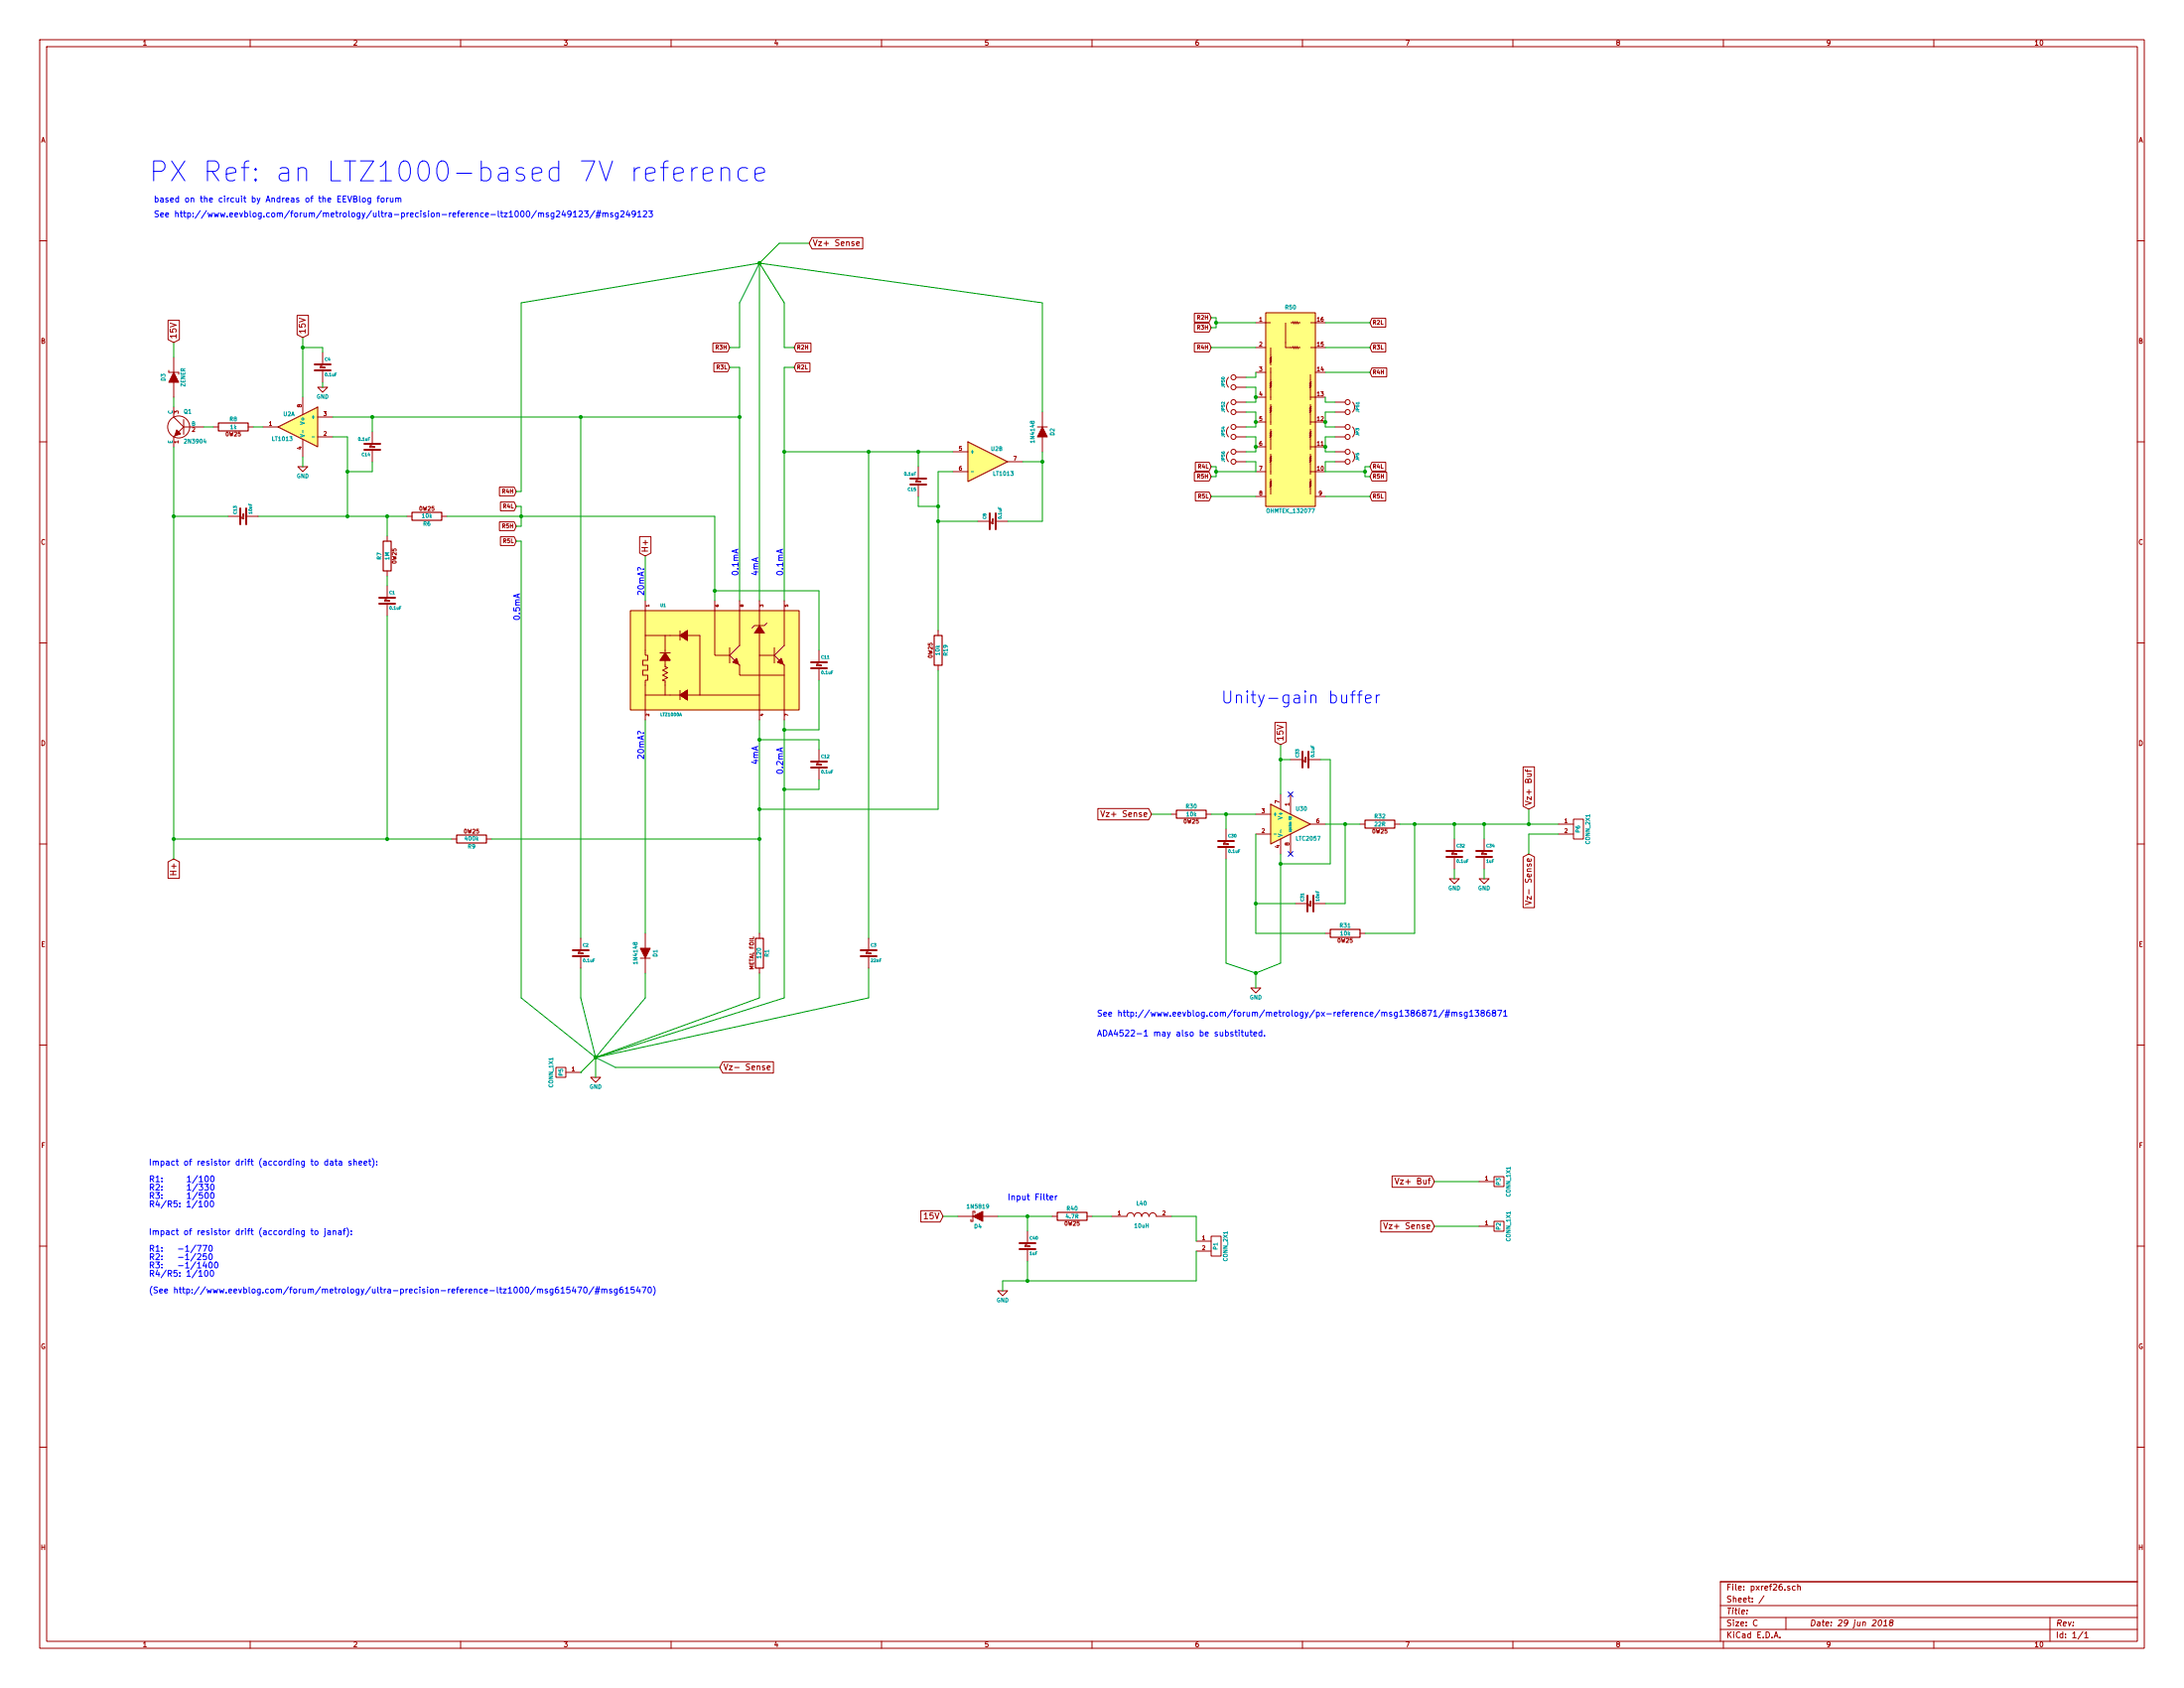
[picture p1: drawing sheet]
EESchema Schematic File Version 2
LIBS:PL_analog_ICs
LIBS:PL_capacitors
LIBS:PL_comms
LIBS:PL_connectors
LIBS:PL_diodes
LIBS:PL_displays
LIBS:PL_GPIB
LIBS:PL_inductors
LIBS:PL_LEDs
LIBS:PL_microcontrollers
LIBS:PL_mounting_holes
LIBS:PL_opamps
LIBS:PL_opto
LIBS:PL_power
LIBS:PL_references
LIBS:PL_regulators
LIBS:PL_relays
LIBS:PL_resistors
LIBS:PL_sensors
LIBS:PL_switchers
LIBS:PL_switches
LIBS:PL_transistors
LIBS:power
LIBS:device
LIBS:transistors
LIBS:conn
LIBS:linear
LIBS:regul
LIBS:74xx
LIBS:cmos4000
LIBS:adc-dac
LIBS:memory
LIBS:xilinx
LIBS:special
LIBS:microcontrollers
LIBS:dsp
LIBS:microchip
LIBS:analog_switches
LIBS:motorola
LIBS:texas
LIBS:intel
LIBS:audio
LIBS:interface
LIBS:digital-audio
LIBS:philips
LIBS:display
LIBS:cypress
LIBS:siliconi
LIBS:opto
LIBS:atmel
LIBS:contrib
LIBS:valves
EELAYER 27 0
EELAYER END
$Descr C 22000 17000
encoding utf-8
Sheet 1 1
Title ""
Date "29 jun 2018"
Rev ""
Comp ""
Comment1 ""
Comment2 ""
Comment3 ""
Comment4 ""
$EndDescr
$Comp
L LT1013 U2
U 1 1
P 3000 4300
F 0 "U2" H 3050 4425 40  0000 L CNN
F 1 "LT1013" H 3050 4175 40  0000 L CNN
F 2 "~" H 3000 4300 50  0000 C CNN
F 3 "~" H 3000 4300 50  0000 C CNN
	1    3000 4300
	-1   0    0    -1  
$EndComp
$Comp
L LT1013 U2
U 2 1
P 9950 4650
F 0 "U2" H 10000 4775 40  0000 L CNN
F 1 "LT1013" H 10000 4525 40  0000 L CNN
F 2 "~" H 9950 4650 50  0000 C CNN
F 3 "~" H 9950 4650 50  0000 C CNN
	2    9950 4650
	1    0    0    -1  
$EndComp
$Comp
L DIODE D1
U 1 1
P 6500 9600
F 0 "D1" H 6500 9700 40  0000 C CNN
F 1 "1N4148" H 6500 9500 40  0000 C CNN
F 2 "~" H 6500 9600 60  0000 C CNN
F 3 "~" H 6500 9600 60  0000 C CNN
	1    6500 9600
	0    1    1    0   
$EndComp
$Comp
L DIODE D2
U 1 1
P 10500 4350
F 0 "D2" H 10500 4450 40  0000 C CNN
F 1 "1N4148" H 10500 4250 40  0000 C CNN
F 2 "~" H 10500 4350 60  0000 C CNN
F 3 "~" H 10500 4350 60  0000 C CNN
	1    10500 4350
	0    1    -1   0   
$EndComp
$Comp
L 2N3904 Q1
U 1 1
P 1850 4300
F 0 "Q1" H 1850 4450 40  0000 R CNN
F 1 "2N3904" H 1850 4150 40  0000 R CNN
F 2 "" H 1850 4300 60  0000 C CNN
F 3 "" H 1850 4300 60  0000 C CNN
	1    1850 4300
	-1   0    0    -1  
$EndComp
$Comp
L R_0W25 R8
U 1 1
P 2350 4300
F 0 "R8" V 2430 4300 40  0000 C CNN
F 1 "1k" V 2350 4300 40  0000 C CNN
F 2 "" V 2280 4300 30  0000 C CNN
F 3 "" H 2350 4300 30  0000 C CNN
	1    2350 4300
	0    1    -1   0   
$EndComp
$Comp
L R_0W25 R7
U 1 1
P 3900 5600
F 0 "R7" V 3980 5600 40  0000 C CNN
F 1 "1M" V 3900 5600 40  0000 C CNN
F 2 "" V 3830 5600 30  0000 C CNN
F 3 "" H 3900 5600 30  0000 C CNN
	1    3900 5600
	-1   0    0    1   
$EndComp
$Comp
L R_0W25 R6
U 1 1
P 4300 5200
F 0 "R6" V 4380 5200 40  0000 C CNN
F 1 "10k" V 4300 5200 40  0000 C CNN
F 2 "" V 4230 5200 30  0000 C CNN
F 3 "" H 4300 5200 30  0000 C CNN
	1    4300 5200
	0    1    1    0   
$EndComp
Text GLabel 1750 3450 1    60   Input ~ 0
15V
$Comp
L GND #PWR01
U 1 1
P 6000 10850
F 0 "#PWR01" H 6000 10650 50  0001 C CNN
F 1 "GND" H 6000 10750 40  0000 C CNN
F 2 "" H 6000 10850 50  0000 C CNN
F 3 "" H 6000 10850 50  0000 C CNN
	1    6000 10850
	1    0    0    -1  
$EndComp
Text GLabel 8150 2450 2    60   Input ~ 0
Vz+ Sense
Text GLabel 7250 10750 2    60   Input ~ 0
Vz- Sense
Text GLabel 3050 3400 1    60   Input ~ 0
15V
Text GLabel 9500 12250 0    60   Input ~ 0
15V
Text GLabel 14450 12350 0    60   Input ~ 0
Vz+ Sense
$Comp
L GND #PWR02
U 1 1
P 10100 13000
F 0 "#PWR02" H 10100 12800 50  0001 C CNN
F 1 "GND" H 10100 12900 40  0000 C CNN
F 2 "" H 10100 13000 50  0000 C CNN
F 3 "" H 10100 13000 50  0000 C CNN
	1    10100 13000
	1    0    0    -1  
$EndComp
Wire Wire Line
	1750 4000 1750 4100
Wire Wire Line
	2150 4300 2050 4300
Wire Wire Line
	2650 4300 2550 4300
Wire Wire Line
	3900 5200 3900 5400
Wire Wire Line
	7450 3700 7450 6050
Wire Wire Line
	7450 3050 7450 3500
Wire Wire Line
	7900 3050 7900 3500
Wire Wire Line
	7650 2650 7650 6050
Wire Wire Line
	7900 3700 7900 6050
Wire Wire Line
	7650 7250 7650 9400
Wire Wire Line
	5250 5450 5250 10050
Wire Wire Line
	7650 9800 7650 10050
Wire Wire Line
	5850 9750 5850 10050
Wire Wire Line
	6500 7250 6500 9400
Wire Wire Line
	6500 9800 6500 10050
Wire Wire Line
	7900 7250 7900 10050
Connection ~ 7650 8150
Wire Wire Line
	7900 4550 9600 4550
Connection ~ 7900 4550
Wire Wire Line
	8750 9750 8750 10050
Wire Wire Line
	8750 4550 8750 9450
Connection ~ 8750 4550
Wire Wire Line
	9450 4750 9450 6350
Wire Wire Line
	10500 3050 10500 4150
Wire Wire Line
	6500 10050 6000 10650
Wire Wire Line
	6000 10650 7650 10050
Wire Wire Line
	6000 10650 7900 10050
Wire Wire Line
	6000 10650 8750 10050
Wire Wire Line
	6000 10650 5850 10050
Wire Wire Line
	6000 10650 5250 10050
Connection ~ 6000 10650
Wire Wire Line
	6000 10650 6000 10850
Wire Wire Line
	6000 10650 6200 10750
Wire Wire Line
	6200 10750 7250 10750
Wire Wire Line
	3050 3400 3050 4000
Wire Wire Line
	9450 4750 9600 4750
Wire Wire Line
	10500 4650 10300 4650
Text GLabel 6500 5600 1    60   Input ~ 0
H+
Text GLabel 1750 8650 3    60   Input ~ 0
H+
Wire Wire Line
	1750 4500 1750 8650
Wire Wire Line
	5250 3050 5250 4950
Wire Wire Line
	3350 4200 7450 4200
Connection ~ 7450 4200
Wire Wire Line
	2600 5200 4100 5200
Wire Wire Line
	3500 4400 3500 5200
Wire Wire Line
	3500 4400 3350 4400
Connection ~ 3900 5200
Wire Wire Line
	5850 9450 5850 4200
Connection ~ 5850 4200
$Comp
L R_0W25 R9
U 1 1
P 4750 8450
F 0 "R9" V 4830 8450 40  0000 C CNN
F 1 "400k" V 4750 8450 40  0000 C CNN
F 2 "" V 4680 8450 30  0000 C CNN
F 3 "" H 4750 8450 30  0000 C CNN
	1    4750 8450
	0    1    1    0   
$EndComp
Wire Wire Line
	4950 8450 7650 8450
Connection ~ 7650 8450
Wire Wire Line
	1750 8450 4550 8450
Wire Wire Line
	7900 3050 7650 2650
Wire Wire Line
	7650 2650 7450 3050
Wire Wire Line
	7650 2650 10500 3050
Wire Wire Line
	7650 2650 5250 3050
Connection ~ 7650 2650
Wire Wire Line
	8150 2450 7850 2450
Wire Wire Line
	7850 2450 7650 2650
$Comp
L C_FILM C1
U 1 1
P 3900 6050
F 0 "C1" H 3920 6110 30  0000 L BNN
F 1 "0.1uF" H 3920 5990 30  0000 L TNN
F 2 "" H 3938 5900 30  0000 C CNN
F 3 "" H 3900 6050 60  0000 C CNN
	1    3900 6050
	1    0    0    -1  
$EndComp
Wire Wire Line
	3900 5800 3900 5900
$Comp
L C_FILM C4
U 1 1
P 3250 3700
F 0 "C4" H 3270 3760 30  0000 L BNN
F 1 "0.1uF" H 3270 3640 30  0000 L TNN
F 2 "" H 3288 3550 30  0000 C CNN
F 3 "" H 3250 3700 60  0000 C CNN
	1    3250 3700
	1    0    0    -1  
$EndComp
Wire Wire Line
	3250 3550 3250 3500
Wire Wire Line
	3250 3500 3050 3500
Connection ~ 3050 3500
$Comp
L GND #PWR03
U 1 1
P 3050 4700
F 0 "#PWR03" H 3050 4500 50  0001 C CNN
F 1 "GND" H 3050 4600 40  0000 C CNN
F 2 "" H 3050 4700 50  0000 C CNN
F 3 "" H 3050 4700 50  0000 C CNN
	1    3050 4700
	1    0    0    -1  
$EndComp
Wire Wire Line
	3050 4600 3050 4700
$Comp
L GND #PWR04
U 1 1
P 3250 3900
F 0 "#PWR04" H 3250 3700 50  0001 C CNN
F 1 "GND" H 3250 3800 40  0000 C CNN
F 2 "" H 3250 3900 50  0000 C CNN
F 3 "" H 3250 3900 50  0000 C CNN
	1    3250 3900
	1    0    0    -1  
$EndComp
Wire Wire Line
	3250 3850 3250 3900
Wire Wire Line
	14450 12350 14900 12350
Wire Wire Line
	10100 12900 10100 13000
$Comp
L SCHOTTKY D4
U 1 1
P 9850 12250
F 0 "D4" H 9850 12350 40  0000 C CNN
F 1 "1N5819" H 9850 12150 40  0000 C CNN
F 2 "~" H 9850 12250 60  0000 C CNN
F 3 "~" H 9850 12250 60  0000 C CNN
	1    9850 12250
	-1   0    0    1   
$EndComp
Wire Wire Line
	10050 12250 10600 12250
$Comp
L C_FILM C2
U 1 1
P 5850 9600
F 0 "C2" H 5870 9660 30  0000 L BNN
F 1 "0.1uF" H 5870 9540 30  0000 L TNN
F 2 "" H 5888 9450 30  0000 C CNN
F 3 "" H 5850 9600 60  0000 C CNN
	1    5850 9600
	1    0    0    -1  
$EndComp
$Comp
L C_FILM C12
U 1 1
P 8250 7700
F 0 "C12" H 8270 7760 30  0000 L BNN
F 1 "0.1uF" H 8270 7640 30  0000 L TNN
F 2 "" H 8288 7550 30  0000 C CNN
F 3 "" H 8250 7700 60  0000 C CNN
	1    8250 7700
	1    0    0    -1  
$EndComp
$Comp
L C_FILM C3
U 1 1
P 8750 9600
F 0 "C3" H 8770 9660 30  0000 L BNN
F 1 "22nF" H 8770 9540 30  0000 L TNN
F 2 "" H 8788 9450 30  0000 C CNN
F 3 "" H 8750 9600 60  0000 C CNN
	1    8750 9600
	1    0    0    -1  
$EndComp
$Comp
L C_FILM C11
U 1 1
P 8250 6700
F 0 "C11" H 8270 6760 30  0000 L BNN
F 1 "0.1uF" H 8270 6640 30  0000 L TNN
F 2 "" H 8288 6550 30  0000 C CNN
F 3 "" H 8250 6700 60  0000 C CNN
	1    8250 6700
	1    0    0    -1  
$EndComp
$Comp
L R_0W25 R19
U 1 1
P 9450 6550
F 0 "R19" V 9530 6550 40  0000 C CNN
F 1 "10k" V 9450 6550 40  0000 C CNN
F 2 "" V 9380 6550 30  0000 C CNN
F 3 "" H 9450 6550 30  0000 C CNN
	1    9450 6550
	1    0    0    -1  
$EndComp
Wire Wire Line
	7650 8150 9450 8150
$Comp
L C_FILM C8
U 1 1
P 10000 5250
F 0 "C8" H 10020 5310 30  0000 L BNN
F 1 "0.1uF" H 10020 5190 30  0000 L TNN
F 2 "" H 10038 5100 30  0000 C CNN
F 3 "" H 10000 5250 60  0000 C CNN
	1    10000 5250
	0    -1   -1   0   
$EndComp
Connection ~ 10500 4650
Wire Wire Line
	3900 6200 3900 8450
Connection ~ 1750 8450
Connection ~ 3900 8450
$Comp
L C_FILM C13
U 1 1
P 2450 5200
F 0 "C13" H 2470 5260 30  0000 L BNN
F 1 "10nF" H 2470 5140 30  0000 L TNN
F 2 "" H 2488 5050 30  0000 C CNN
F 3 "" H 2450 5200 60  0000 C CNN
	1    2450 5200
	0    -1   -1   0   
$EndComp
Connection ~ 3500 5200
Wire Wire Line
	2300 5200 1750 5200
Connection ~ 1750 5200
$Comp
L C_FILM C14
U 1 1
P 3750 4500
F 0 "C14" H 3770 4560 30  0000 L BNN
F 1 "0.1uF" H 3770 4440 30  0000 L TNN
F 2 "" H 3788 4350 30  0000 C CNN
F 3 "" H 3750 4500 60  0000 C CNN
	1    3750 4500
	-1   0    0    1   
$EndComp
Wire Wire Line
	3750 4350 3750 4200
Connection ~ 3750 4200
$Comp
L R_FOIL R1
U 1 1
P 7650 9600
F 0 "R1" V 7730 9600 40  0000 C CNN
F 1 "120" V 7650 9600 40  0000 C CNN
F 2 "~" V 7580 9600 30  0000 C CNN
F 3 "~" H 7650 9600 30  0000 C CNN
	1    7650 9600
	1    0    0    -1  
$EndComp
$Comp
L ZENER D3
U 1 1
P 1750 3800
F 0 "D3" H 1750 3900 40  0000 C CNN
F 1 "ZENER" H 1750 3700 40  0000 C CNN
F 2 "~" H 1750 3800 60  0000 C CNN
F 3 "~" H 1750 3800 60  0000 C CNN
	1    1750 3800
	0    -1   -1   0   
$EndComp
Wire Wire Line
	1750 3600 1750 3450
$Comp
L LTZ1000A U1
U 1 1
P 7200 6600
F 0 "U1" H 6650 7100 30  0000 L CNN
F 1 "LTZ1000A" H 6650 6000 30  0000 L CNN
F 2 "~" H 6925 6825 60  0000 C CNN
F 3 "~" H 6925 6825 60  0000 C CNN
	1    7200 6600
	1    0    0    -1  
$EndComp
Wire Wire Line
	6500 5600 6500 6050
Text Notes 7650 5800 1    60   ~ 0
4mA
Text Notes 7650 7700 1    60   ~ 0
4mA
Text Notes 7900 5800 1    60   ~ 0
0.1mA
Text Notes 7450 5800 1    60   ~ 0
0.1mA
Text Notes 5250 6250 1    60   ~ 0
0.5mA
Text Notes 7900 7800 1    60   ~ 0
0.2mA
Text Notes 6500 6000 1    60   ~ 0
20mA?
Text Notes 6500 7650 1    60   ~ 0
20mA?
Wire Wire Line
	7200 5200 7200 6050
Wire Wire Line
	9500 12250 9650 12250
Wire Wire Line
	7200 5950 8250 5950
Wire Wire Line
	8250 5950 8250 6550
Wire Wire Line
	7900 7350 8250 7350
Wire Wire Line
	8250 7350 8250 6850
Connection ~ 7900 7350
Text Notes 1500 1850 0    200  ~ 0
PX Ref: an LTZ1000-based 7V reference
Text Notes 1550 2050 0    60   ~ 0
based on the circuit by Andreas of the EEVBlog forum
Text Notes 1550 2200 0    60   ~ 0
See http://www.eevblog.com/forum/metrology/ultra-precision-reference-ltz1000/msg249123/#msg249123
Text Notes 1500 11750 0    60   ~ 0
Impact of resistor drift (according to data sheet):\n\nR1:     1/100\nR2:     1/330\nR3:     1/500\nR4/R5: 1/100
Text Notes 1500 12450 0    60   ~ 0
Impact of resistor drift (according to janaf):\n\nR1:   -1/770\nR2:   -1/250\nR3:   -1/1400\nR4/R5: 1/100\n\n(See http://www.eevblog.com/forum/metrology/ultra-precision-reference-ltz1000/msg615470/#msg615470)
Wire Wire Line
	8250 7450 8250 7550
Wire Wire Line
	8250 7850 8250 7950
Wire Wire Line
	8250 7950 7900 7950
Connection ~ 7900 7950
Wire Wire Line
	8250 7450 7650 7450
Connection ~ 7650 7450
Wire Wire Line
	10500 4550 10500 5250
Wire Wire Line
	10500 5250 10150 5250
Wire Wire Line
	9850 5250 9450 5250
Connection ~ 9450 5250
Wire Wire Line
	10100 12900 12050 12900
$Comp
L C_FILM C15
U 1 1
P 9250 4850
F 0 "C15" H 9270 4910 30  0000 L BNN
F 1 "0.1uF" H 9270 4790 30  0000 L TNN
F 2 "" H 9288 4700 30  0000 C CNN
F 3 "" H 9250 4850 60  0000 C CNN
	1    9250 4850
	-1   0    0    1   
$EndComp
Wire Wire Line
	9250 4700 9250 4550
Connection ~ 9250 4550
Wire Wire Line
	9250 5000 9250 5100
Wire Wire Line
	9250 5100 9450 5100
Connection ~ 9450 5100
Wire Wire Line
	3750 4650 3750 4750
Wire Wire Line
	3750 4750 3500 4750
Connection ~ 3500 4750
$Comp
L CONN_1X1 P5
U 1 1
P 5650 10800
F 0 "P5" V 5650 10800 40  0000 C CNN
F 1 "CONN_1X1" V 5750 10800 40  0000 C CNN
F 2 "~" H 5700 10750 60  0000 C CNN
F 3 "~" H 5700 10750 60  0000 C CNN
	1    5650 10800
	-1   0    0    1   
$EndComp
Wire Wire Line
	6000 10650 5850 10800
Wire Wire Line
	5850 10800 5850 10800
Wire Wire Line
	9450 8150 9450 6750
$Comp
L LTC2057 U30
U 1 1
P 13000 8300
F 0 "U30" H 13050 8450 40  0000 L CNN
F 1 "LTC2057" H 13050 8150 40  0000 L CNN
F 2 "~" H 13000 8300 60  0000 C CNN
F 3 "~" H 13000 8300 60  0000 C CNN
	1    13000 8300
	1    0    0    -1  
$EndComp
$Comp
L R_0W25 R30
U 1 1
P 12000 8200
F 0 "R30" V 12080 8200 40  0000 C CNN
F 1 "10k" V 12000 8200 40  0000 C CNN
F 2 "" V 11930 8200 30  0000 C CNN
F 3 "" H 12000 8200 30  0000 C CNN
	1    12000 8200
	0    -1   -1   0   
$EndComp
$Comp
L R_0W25 R31
U 1 1
P 13550 9400
F 0 "R31" V 13630 9400 40  0000 C CNN
F 1 "10k" V 13550 9400 40  0000 C CNN
F 2 "" V 13480 9400 30  0000 C CNN
F 3 "" H 13550 9400 30  0000 C CNN
	1    13550 9400
	0    -1   -1   0   
$EndComp
$Comp
L C_FILM C30
U 1 1
P 12350 8500
F 0 "C30" H 12370 8560 30  0000 L BNN
F 1 "0.1uF" H 12370 8440 30  0000 L TNN
F 2 "" H 12388 8350 30  0000 C CNN
F 3 "" H 12350 8500 60  0000 C CNN
	1    12350 8500
	1    0    0    -1  
$EndComp
$Comp
L C_FILM C31
U 1 1
P 13200 9100
F 0 "C31" H 13220 9160 30  0000 L BNN
F 1 "10nF" H 13220 9040 30  0000 L TNN
F 2 "" H 13238 8950 30  0000 C CNN
F 3 "" H 13200 9100 60  0000 C CNN
	1    13200 9100
	0    -1   -1   0   
$EndComp
$Comp
L R_0W25 R32
U 1 1
P 13900 8300
F 0 "R32" V 13980 8300 40  0000 C CNN
F 1 "22R" V 13900 8300 40  0000 C CNN
F 2 "" V 13830 8300 30  0000 C CNN
F 3 "" H 13900 8300 30  0000 C CNN
	1    13900 8300
	0    -1   -1   0   
$EndComp
Text GLabel 14450 11900 0    60   Input ~ 0
Vz+ Buf
$Comp
L C_FILM C32
U 1 1
P 14650 8600
F 0 "C32" H 14670 8660 30  0000 L BNN
F 1 "0.1uF" H 14670 8540 30  0000 L TNN
F 2 "" H 14688 8450 30  0000 C CNN
F 3 "" H 14650 8600 60  0000 C CNN
	1    14650 8600
	1    0    0    -1  
$EndComp
Wire Wire Line
	14450 11900 14900 11900
Text GLabel 15400 8150 1    60   Input ~ 0
Vz+ Buf
Text GLabel 11600 8200 0    60   Input ~ 0
Vz+ Sense
Text GLabel 12900 7500 1    60   Input ~ 0
15V
$Comp
L C_FILM C33
U 1 1
P 13150 7650
F 0 "C33" H 13170 7710 30  0000 L BNN
F 1 "0.1uF" H 13170 7590 30  0000 L TNN
F 2 "" H 13188 7500 30  0000 C CNN
F 3 "" H 13150 7650 60  0000 C CNN
	1    13150 7650
	0    -1   -1   0   
$EndComp
Wire Wire Line
	12900 7500 12900 8000
Wire Wire Line
	13000 7650 12900 7650
Connection ~ 12900 7650
Wire Wire Line
	13400 7650 13400 8700
Wire Wire Line
	13400 7650 13300 7650
Wire Wire Line
	12900 8600 12900 9700
Wire Wire Line
	14100 8300 15700 8300
Wire Wire Line
	13350 8300 13700 8300
Wire Wire Line
	12200 8200 12650 8200
Wire Wire Line
	12350 8350 12350 8200
Connection ~ 12350 8200
Wire Wire Line
	11800 8200 11600 8200
$Comp
L GND #PWR05
U 1 1
P 12650 9950
F 0 "#PWR05" H 12650 9750 50  0001 C CNN
F 1 "GND" H 12650 9850 40  0000 C CNN
F 2 "" H 12650 9950 50  0000 C CNN
F 3 "" H 12650 9950 50  0000 C CNN
	1    12650 9950
	1    0    0    -1  
$EndComp
Wire Wire Line
	12350 8650 12350 9700
Wire Wire Line
	12650 8400 12650 9400
$Comp
L GND #PWR06
U 1 1
P 14650 8850
F 0 "#PWR06" H 14650 8650 50  0001 C CNN
F 1 "GND" H 14650 8750 40  0000 C CNN
F 2 "" H 14650 8850 50  0000 C CNN
F 3 "" H 14650 8850 50  0000 C CNN
	1    14650 8850
	1    0    0    -1  
$EndComp
Wire Wire Line
	14650 8450 14650 8300
Connection ~ 14650 8300
Wire Wire Line
	14650 8850 14650 8750
Wire Wire Line
	13350 9100 13550 9100
Wire Wire Line
	13550 9100 13550 8300
Connection ~ 13550 8300
Wire Wire Line
	13050 9100 12650 9100
Wire Wire Line
	12650 9400 13350 9400
Connection ~ 12650 9100
Wire Wire Line
	13750 9400 14250 9400
Wire Wire Line
	14250 9400 14250 8300
Connection ~ 14250 8300
Text Notes 11050 10250 0    60   ~ 0
See http://www.eevblog.com/forum/metrology/px-reference/msg1386871/#msg1386871
Text Notes 12300 7100 0    120  ~ 0
Unity-gain buffer
Wire Wire Line
	13400 8700 12900 8700
Connection ~ 12900 8700
Wire Wire Line
	12350 9700 12650 9800
Wire Wire Line
	12650 9800 12650 9950
Wire Wire Line
	12650 9800 12900 9700
Connection ~ 12650 9800
Text Notes 11050 10450 0    60   ~ 0
ADA4522-1 may also be substituted.
Connection ~ 7200 5950
Wire Wire Line
	4500 5200 7200 5200
Connection ~ 5250 5200
NoConn ~ 13000 8600
NoConn ~ 13000 8000
$Comp
L CONN_2X1 P1
U 1 1
P 12250 12550
F 0 "P1" V 12250 12550 40  0000 C CNN
F 1 "CONN_2X1" V 12350 12550 40  0000 C CNN
F 2 "~" H 12300 12550 60  0000 C CNN
F 3 "~" H 12300 12550 60  0000 C CNN
	1    12250 12550
	1    0    0    -1  
$EndComp
$Comp
L R_0W25 R40
U 1 1
P 10800 12250
F 0 "R40" V 10880 12250 40  0000 C CNN
F 1 "4.7R" V 10800 12250 40  0000 C CNN
F 2 "" V 10730 12250 30  0000 C CNN
F 3 "" H 10800 12250 30  0000 C CNN
	1    10800 12250
	0    -1   -1   0   
$EndComp
$Comp
L C_FILM C40
U 1 1
P 10350 12550
F 0 "C40" H 10370 12610 30  0000 L BNN
F 1 "1uF" H 10370 12490 30  0000 L TNN
F 2 "" H 10388 12400 30  0000 C CNN
F 3 "" H 10350 12550 60  0000 C CNN
	1    10350 12550
	1    0    0    -1  
$EndComp
$Comp
L INDUCTOR L40
U 1 1
P 11500 12250
F 0 "L40" H 11500 12375 40  0000 C CNN
F 1 "10uH" H 11500 12150 40  0000 C CNN
F 2 "~" H 11500 12250 60  0000 C CNN
F 3 "~" H 11500 12250 60  0000 C CNN
	1    11500 12250
	1    0    0    -1  
$EndComp
Wire Wire Line
	10350 12400 10350 12250
Connection ~ 10350 12250
Wire Wire Line
	10350 12900 10350 12700
Wire Wire Line
	11000 12250 11200 12250
Wire Wire Line
	11800 12250 12050 12250
Wire Wire Line
	12050 12250 12050 12500
Wire Wire Line
	12050 12900 12050 12600
Connection ~ 10350 12900
$Comp
L CONN_2X1 P6
U 1 1
P 15900 8350
F 0 "P6" V 15900 8350 40  0000 C CNN
F 1 "CONN_2X1" V 16000 8350 40  0000 C CNN
F 2 "~" H 15950 8350 60  0000 C CNN
F 3 "~" H 15950 8350 60  0000 C CNN
	1    15900 8350
	1    0    0    -1  
$EndComp
$Comp
L CONN_1X1 P2
U 1 1
P 15100 12350
F 0 "P2" V 15100 12350 40  0000 C CNN
F 1 "CONN_1X1" V 15200 12350 40  0000 C CNN
F 2 "~" H 15150 12300 60  0000 C CNN
F 3 "~" H 15150 12300 60  0000 C CNN
	1    15100 12350
	1    0    0    -1  
$EndComp
$Comp
L CONN_1X1 P3
U 1 1
P 15100 11900
F 0 "P3" V 15100 11900 40  0000 C CNN
F 1 "CONN_1X1" V 15200 11900 40  0000 C CNN
F 2 "~" H 15150 11850 60  0000 C CNN
F 3 "~" H 15150 11850 60  0000 C CNN
	1    15100 11900
	1    0    0    -1  
$EndComp
Text GLabel 15400 8600 3    60   Input ~ 0
Vz- Sense
Wire Wire Line
	15400 8300 15400 8150
Connection ~ 15400 8300
Wire Wire Line
	15400 8600 15400 8400
Wire Wire Line
	15400 8400 15700 8400
Text Notes 10150 12100 0    60   ~ 0
Input Filter
$Comp
L C_FILM C34
U 1 1
P 14950 8600
F 0 "C34" H 14970 8660 30  0000 L BNN
F 1 "1uF" H 14970 8540 30  0000 L TNN
F 2 "" H 14988 8450 30  0000 C CNN
F 3 "" H 14950 8600 60  0000 C CNN
	1    14950 8600
	1    0    0    -1  
$EndComp
$Comp
L GND #PWR07
U 1 1
P 14950 8850
F 0 "#PWR07" H 14950 8650 50  0001 C CNN
F 1 "GND" H 14950 8750 40  0000 C CNN
F 2 "" H 14950 8850 50  0000 C CNN
F 3 "" H 14950 8850 50  0000 C CNN
	1    14950 8850
	1    0    0    -1  
$EndComp
Wire Wire Line
	14950 8450 14950 8300
Connection ~ 14950 8300
Wire Wire Line
	14950 8750 14950 8850
$Comp
L OHMTEK_132077 R50
U 1 1
P 13000 4150
F 0 "R50" H 13000 5200 40  0000 C CNN
F 1 "OHMTEK_132077" H 13000 3150 40  0000 C CNN
F 2 "~" H 13000 3325 60  0000 C CNN
F 3 "~" H 13000 3325 60  0000 C CNN
	1    13000 4150
	1    0    0    -1  
$EndComp
Text GLabel 12200 3200 0    40   Input ~ 0
R2H
Text GLabel 12200 3300 0    40   Input ~ 0
R3H
Text GLabel 13800 3250 2    40   Input ~ 0
R2L
Text GLabel 13800 3500 2    40   Input ~ 0
R3L
Wire Wire Line
	12200 3200 12250 3200
Wire Wire Line
	12250 3200 12250 3300
Wire Wire Line
	12250 3250 12650 3250
Wire Wire Line
	12250 3300 12200 3300
Connection ~ 12250 3250
Text GLabel 12200 3500 0    40   Input ~ 0
R4H
Text GLabel 12200 4700 0    40   Input ~ 0
R4L
Text GLabel 12200 4800 0    40   Input ~ 0
R5H
Text GLabel 13800 4700 2    40   Input ~ 0
R4L
Text GLabel 13800 4800 2    40   Input ~ 0
R5H
Text GLabel 13800 5000 2    40   Input ~ 0
R5L
Text GLabel 12200 5000 0    40   Input ~ 0
R5L
Wire Wire Line
	13800 3500 13350 3500
Wire Wire Line
	12650 3500 12200 3500
Wire Wire Line
	13800 4700 13750 4700
Wire Wire Line
	13750 4700 13750 4800
Wire Wire Line
	13750 4800 13800 4800
Wire Wire Line
	13750 4750 13350 4750
Connection ~ 13750 4750
Wire Wire Line
	12650 4750 12250 4750
Wire Wire Line
	12250 4700 12250 4800
Wire Wire Line
	12250 4700 12200 4700
Wire Wire Line
	12250 4800 12200 4800
Connection ~ 12250 4750
Wire Wire Line
	12200 5000 12650 5000
Wire Wire Line
	13350 5000 13800 5000
$Comp
L JUMPER2 JP51
U 1 1
P 13450 4050
F 0 "JP51" H 13500 4275 30  0000 C CNN
F 1 "JUMPER2" H 13500 4000 30  0001 C CNN
F 2 "~" H 13500 4175 60  0000 C CNN
F 3 "~" H 13500 4175 60  0000 C CNN
	1    13450 4050
	0    1    1    0   
$EndComp
$Comp
L JUMPER2 JP3
U 1 1
P 13450 4300
F 0 "JP3" H 13500 4525 30  0000 C CNN
F 1 "JUMPER2" H 13500 4250 30  0001 C CNN
F 2 "~" H 13500 4425 60  0000 C CNN
F 3 "~" H 13500 4425 60  0000 C CNN
	1    13450 4300
	0    1    1    0   
$EndComp
$Comp
L JUMPER2 JP5
U 1 1
P 13450 4550
F 0 "JP5" H 13500 4775 30  0000 C CNN
F 1 "JUMPER2" H 13500 4500 30  0001 C CNN
F 2 "~" H 13500 4675 60  0000 C CNN
F 3 "~" H 13500 4675 60  0000 C CNN
	1    13450 4550
	0    1    1    0   
$EndComp
$Comp
L JUMPER2 JP52
U 1 1
P 12550 4150
F 0 "JP52" H 12600 4375 30  0000 C CNN
F 1 "JUMPER2" H 12600 4100 30  0001 C CNN
F 2 "~" H 12600 4275 60  0000 C CNN
F 3 "~" H 12600 4275 60  0000 C CNN
	1    12550 4150
	0    -1   -1   0   
$EndComp
$Comp
L JUMPER2 JP54
U 1 1
P 12550 4400
F 0 "JP54" H 12600 4625 30  0000 C CNN
F 1 "JUMPER2" H 12600 4350 30  0001 C CNN
F 2 "~" H 12600 4525 60  0000 C CNN
F 3 "~" H 12600 4525 60  0000 C CNN
	1    12550 4400
	0    -1   -1   0   
$EndComp
$Comp
L JUMPER2 JP56
U 1 1
P 12550 4650
F 0 "JP56" H 12600 4875 30  0000 C CNN
F 1 "JUMPER2" H 12600 4600 30  0001 C CNN
F 2 "~" H 12600 4775 60  0000 C CNN
F 3 "~" H 12600 4775 60  0000 C CNN
	1    12550 4650
	0    -1   -1   0   
$EndComp
$Comp
L JUMPER2 JP50
U 1 1
P 12550 3900
F 0 "JP50" H 12600 4125 30  0000 C CNN
F 1 "JUMPER2" H 12600 3850 30  0001 C CNN
F 2 "~" H 12600 4025 60  0000 C CNN
F 3 "~" H 12600 4025 60  0000 C CNN
	1    12550 3900
	0    -1   -1   0   
$EndComp
Wire Wire Line
	12650 3750 12650 3800
Wire Wire Line
	12650 3800 12550 3800
Wire Wire Line
	12650 3900 12650 4050
Wire Wire Line
	12650 3900 12550 3900
Wire Wire Line
	12650 4050 12550 4050
Connection ~ 12650 4000
Wire Wire Line
	12550 4150 12650 4150
Wire Wire Line
	12650 4150 12650 4300
Wire Wire Line
	12650 4300 12550 4300
Connection ~ 12650 4250
Wire Wire Line
	12550 4400 12650 4400
Wire Wire Line
	12650 4400 12650 4550
Wire Wire Line
	12650 4550 12550 4550
Connection ~ 12650 4500
Wire Wire Line
	12550 4650 12650 4650
Wire Wire Line
	12650 4650 12650 4750
Text GLabel 13800 3750 2    40   Input ~ 0
R4H
Wire Wire Line
	13350 3750 13800 3750
Wire Wire Line
	13350 4000 13350 4050
Wire Wire Line
	13350 4050 13450 4050
Wire Wire Line
	13350 4150 13350 4300
Wire Wire Line
	13350 4150 13450 4150
Wire Wire Line
	13350 4300 13450 4300
Connection ~ 13350 4250
Wire Wire Line
	13450 4400 13350 4400
Wire Wire Line
	13350 4400 13350 4550
Wire Wire Line
	13350 4550 13450 4550
Connection ~ 13350 4500
Wire Wire Line
	13450 4650 13350 4650
Wire Wire Line
	13350 4650 13350 4750
Text GLabel 7350 3500 0    40   Input ~ 0
R3H
Text GLabel 7350 3700 0    40   Input ~ 0
R3L
Wire Wire Line
	7450 3500 7350 3500
Wire Wire Line
	7350 3700 7450 3700
Text GLabel 8000 3500 2    40   Input ~ 0
R2H
Text GLabel 8000 3700 2    40   Input ~ 0
R2L
Wire Wire Line
	7900 3500 8000 3500
Wire Wire Line
	7900 3700 8000 3700
Wire Wire Line
	13350 3250 13800 3250
Text GLabel 5200 4950 0    40   Input ~ 0
R4H
Text GLabel 5200 5100 0    40   Input ~ 0
R4L
Wire Wire Line
	5250 4950 5200 4950
Wire Wire Line
	5200 5100 5250 5100
Wire Wire Line
	5250 5100 5250 5300
Text GLabel 5200 5300 0    40   Input ~ 0
R5H
Text GLabel 5200 5450 0    40   Input ~ 0
R5L
Wire Wire Line
	5250 5300 5200 5300
Wire Wire Line
	5200 5450 5250 5450
$EndSCHEMATC
